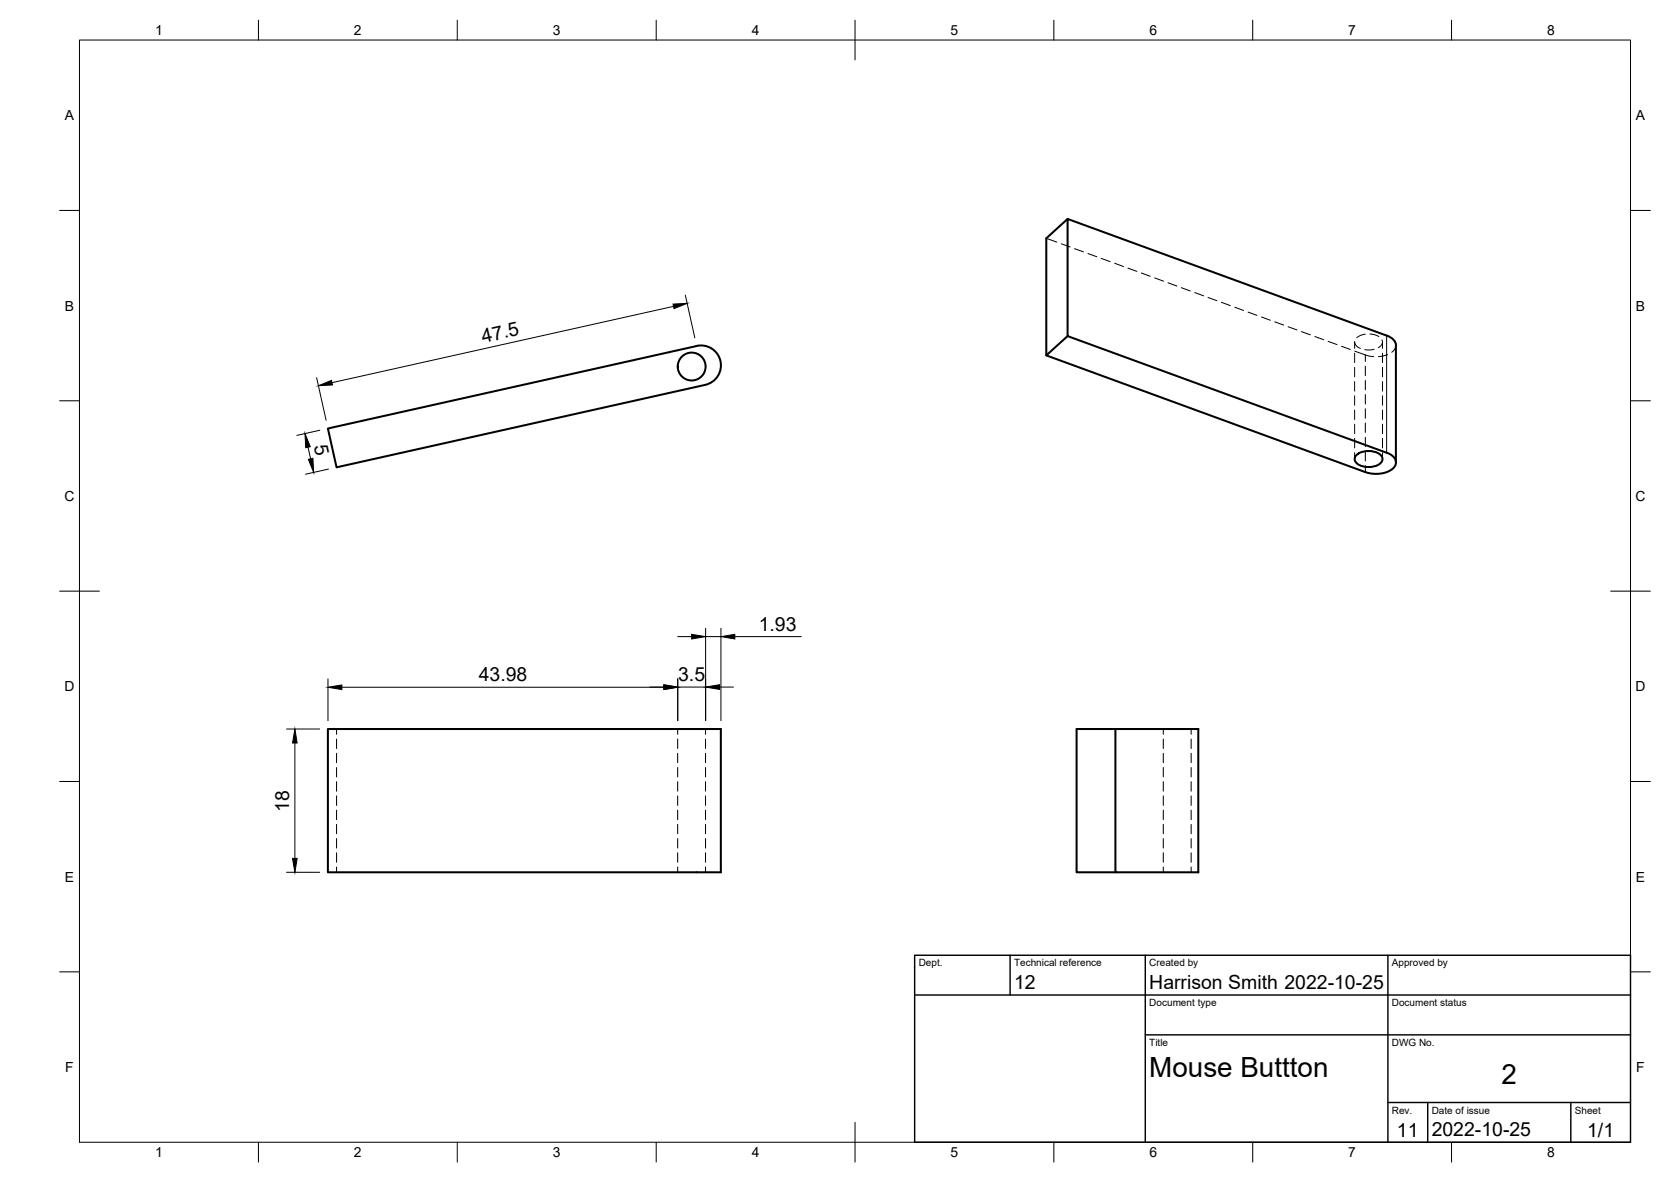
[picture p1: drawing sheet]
<svg xmlns="http://www.w3.org/2000/svg" width="420mm" height="297mm" viewBox="0 0 420 297" stroke-linecap="round" stroke-linejoin="round" font-family="sans-serif">
<!-- layer: Visible -->
<g fill="none" stroke="#000" stroke-width=".51">
<path d="M268.4 55l-5.3 4.9v29.4M175.2 87l-92.8 20.7 2.2 9.7 92.7-20.7M175.2 86.9a5 5 0 0 1 6 3.8 5 5 0 0 1-3.8 6M268.4 84.5l-5.3 4.8 80.2 29.3M348.7 84.3l-80.3-29.3v29.5l80.3 29.3a2.48 2.48 0 0 1 2 3.4 6.9 6.9 0 0 1-7.4 1.4M348.7 84.3a2.98 2.98 0 0 1 2.3 2.5v29.4M341.1 114.3a4.9 4.9 0 0 1 6.3 .4 1.72 1.72 0 0 1-1.4 2.4 4.7 4.7 0 0 1-5.2-1.1 1.32 1.32 0 0 1 .3-1.7zM82.4 183.2h98.9v36h-98.9zM280.5 183.2h20.8v36h-20.8zM280.5 183.2h-9.8v36h9.8"/>
<circle cx="173.9" cy="92.1" r="3.5"/>
</g>
<!-- layer: Hidden -->
<g fill="none" stroke="#000" stroke-width=".25">
<path d="M263.1 59.9l2.6 .9M266.8 61.3l2.3 .8M270.2 62.5l2.2 .8M273.6 63.7l2.2 .8M276.9 64.9l2.2 .9M280.3 66.2l2.2 .8M283.6 67.4l2.3 .8M287 68.6l2.2 .8M290.3 69.8l2.3 .9M293.7 71.1l2.2 .8M297 72.3l2.3 .8M300.4 73.5l2.2 .8"/>
<path d="M303.7 74.7l2.3 .9M307.1 76l2.3 .8M310.5 77.2l2.2 .8M313.8 78.4l2.3 .9M317.2 79.7l2.2 .8M320.5 80.9l2.3 .8M323.9 82.1l2.2 .8M327.2 83.3l2.3 .8M330.6 84.6l2.2 .8M333.9 85.8l2.3 .8M337.3 87l2.2 .8M340.6 85.9l.5 1 1 .7"/>
<path d="M340.6 85.9v1.7M340.6 88.8v2.3M340.6 92.3v2.4M340.6 95.9v2.4M340.6 99.5v2.3M340.7 88.3l3.2 1.1 1.5 .2M343.3 84l-1.5 .4-.7 .5M344.5 83.9l1.3 .3 .9 .4M345.5 87.8l-2.3 .1M347.5 85.4l.1 .6-.2 .6-.8 .8M347.6 85.9v1.7M347.6 88.8v2.3"/>
<path d="M347.6 92.3v2.4M347.6 95.9v2.4M347.6 99.5v2.3M348.9 89.1l-2.3 .5M351 86.8l-.2 .7-.9 1M340.6 103v2.4M340.6 106.6v2.4M340.6 110.2v2.4M340.6 113.8v1.6M347.6 103v2.4M347.6 106.6v2.4M347.6 110.2v2.4"/>
<path d="M347.6 113.8v1.6M84.6 183.2v1.3M84.6 185.7v2.4M84.6 189.3v2.4M84.6 192.9v2.3M84.6 196.4v2.4M170.4 183.2v1.3M170.4 185.7v2.4M170.4 189.3v2.4M170.4 192.9v2.3M170.4 196.4v2.4M177.4 183.2v1.3"/>
<path d="M177.4 185.7v2.4M177.4 189.3v2.4M177.4 192.9v2.3M177.4 196.4v2.4M292.5 183.2v1.3M292.5 185.7v2.4M292.5 189.3v2.4M292.5 192.9v2.3M292.5 196.4v2.4M299.5 183.2v1.3M299.5 185.7v2.4M299.5 189.3v2.4"/>
<path d="M299.5 192.9v2.3M299.5 196.4v2.4M84.6 200v2.4M84.6 203.6v2.4M84.6 207.2v2.3M84.6 210.7v2.4M84.6 214.3v2.4M84.6 217.9v1.3M170.4 200v2.4M170.4 203.6v2.4M170.4 207.2v2.3M170.4 210.7v2.4"/>
<path d="M170.4 214.3v2.4M170.4 217.9v1.3M177.4 200v2.4M177.4 203.6v2.4M177.4 207.2v2.3M177.4 210.7v2.4M177.4 214.3v2.4M177.4 217.9v1.3M292.5 200v2.4M292.5 203.6v2.4M292.5 207.2v2.3M292.5 210.7v2.4"/>
<path d="M292.5 214.3v2.4M292.5 217.9v1.3M299.5 200v2.4M299.5 203.6v2.4M299.5 207.2v2.3M299.5 210.7v2.4M299.5 214.3v2.4M299.5 217.9v1.3"/>
</g>
<!-- layer: Hidden Narrow -->
<path d="M343.3 89.2v1.6M343.3 92v2.4M343.3 95.6v2.4M343.3 99.2v2.3M343.3 102.7v2.4M343.3 106.3v2.4M343.3 109.9v2.4M343.3 113.4v2.4M343.3 117v1.6" fill="none" stroke="#000" stroke-width=".25"/>
<!-- layer: Visible Narrow -->
<path d="M348.7 84.3v29.5" fill="none" stroke="#000" stroke-width=".25"/>
<!-- layer: TitleBlock -->
<path d="M230 240.1h180v46.9h-180zM230 250h180M254 240.1v9.9M288 240.1v46.9M349 240.1v46.9M288 260.1h122M349 277.1h61M359 277.1v9.9M395 277.1v9.9" fill="none" stroke="#000" stroke-width=".36"/>
<!-- layer: FD_Dimensions -->
<g fill="none" stroke="#000" stroke-width=".25">
<path d="M169.4 77l-85.9 19.2M172.3 74.2l2.4 10.7M79.6 94.9l2.4 10.7M77.4 112.4l.7 2.9M80.4 108.1l-5.8 1.3M82.6 117.9l-5.8 1.3M170.4 160h3.5M177.4 157.9v23.2M177.4 160h3.9M181.3 157.9v23.2M184.8 160h16.7M82.5 170.6v10.5"/>
<path d="M86 172.7h80.9M170.4 170.6v10.5M170.4 172.7h7M180.9 172.7h3.5M72.1 183.2h8.3M74.1 186.7v29M72.1 219.2h8.3"/>
</g>
<path d="M169.2 76.4l3.6-.2-3.3 1.4zM80.1 96.9l3.3-1.3 .2 1.1zM76.7 109l1.3 3.3-1.1 .2zM77.5 115.4l1.2-.2 .2 3.5zM173.9 159.4l3.5 .6-3.5 .6zM181.3 160l3.5-.6v1.2zM82.5 172.7l3.5-.6v1.2zM166.9 172.1l3.5 .6-3.5 .6zM177.4 172.7l3.5-.6v1.2zM74.1 183.2l.6 3.5h-1.1zM73.6 215.7h1.1l-.6 3.5z" fill="#000" stroke="#000" stroke-width=".25"/>
<!-- layer: Border -->
<g fill="none" stroke="#000" stroke-width=".25">
<path d="M20 10.1h390v276.9h-390zM65 5.1v5M115 5.1v5M165 5.1v5M215 5.1v10M265 5.1v5M315 5.1v5M365 5.1v5M15 52.9h5M410 52.9h5M15 100.7h5M410 100.7h5"/>
<path d="M15 148.6h10M405 148.6h10M15 196.4h5M410 196.4h5M15 244.2h5M410 244.2h5M65 287v5M115 287v5M165 287v5M215 282.1v9.9M265 287v5M315 287v5"/>
<path d="M365 287v5"/>
</g>
<g font-size="7">
<text x="289" y="270.6">Mouse Buttton</text>
<text x="377.5" y="272.3">2</text>
</g>
<g font-size="4.9">
<text x="121.5" y="86.2" transform="rotate(-13 121.5 86.2)">47.5</text>
<text x="78.9" y="112.2" transform="rotate(77 78.9 112.2)">5</text>
<text x="190.8" y="158.5">1.93</text>
<text x="120.4" y="171.2">43.98</text>
<text x="170.5" y="171.2">3.5</text>
<text x="72.7" y="204.1" transform="rotate(-90 72.7 204.1)">18</text>
<text x="255" y="248.5">12</text>
<text x="289" y="248.5">Harrison Smith 2022-10-25</text>
<text x="351.3" y="285.7">11</text>
<text x="360" y="285.5">2022-10-25</text>
<text x="399.1" y="285.7">1/1</text>
</g>
<g font-size="3.5">
<text x="39" y="8.8">1</text>
<text x="89" y="8.8">2</text>
<text x="139" y="8.8">3</text>
<text x="189" y="8.8">4</text>
<text x="239" y="8.8">5</text>
<text x="289" y="8.8">6</text>
<text x="339" y="8.8">7</text>
<text x="389" y="8.8">8</text>
<text x="16.3" y="30.2">A</text>
<text x="411.3" y="30.2">A</text>
<text x="16.3" y="78">B</text>
<text x="411.3" y="78">B</text>
<text x="16.2" y="125.9">C</text>
<text x="411.2" y="125.9">C</text>
<text x="16.2" y="173.7">D</text>
<text x="411.2" y="173.7">D</text>
<text x="16.3" y="221.6">E</text>
<text x="411.3" y="221.6">E</text>
<text x="16.4" y="269.4">F</text>
<text x="411.4" y="269.4">F</text>
<text x="39" y="290.8">1</text>
<text x="89" y="290.8">2</text>
<text x="139" y="290.8">3</text>
<text x="189" y="290.8">4</text>
<text x="239" y="290.8">5</text>
<text x="289" y="290.8">6</text>
<text x="339" y="290.8">7</text>
<text x="389" y="290.8">8</text>
</g>
<g font-size="2.5">
<text x="231" y="242.9">Dept.</text>
<text x="255" y="242.9">Technical reference</text>
<text x="289" y="242.9">Created by</text>
<text x="350" y="242.9">Approved by</text>
<text x="289" y="252.8">Document type</text>
<text x="350" y="252.8">Document status</text>
<text x="289" y="262.9">Title</text>
<text x="350" y="262.9">DWG No.</text>
<text x="350" y="279.9">Rev.</text>
<text x="360" y="279.9">Date of issue</text>
<text x="396" y="279.9">Sheet</text>
</g>
</svg>
